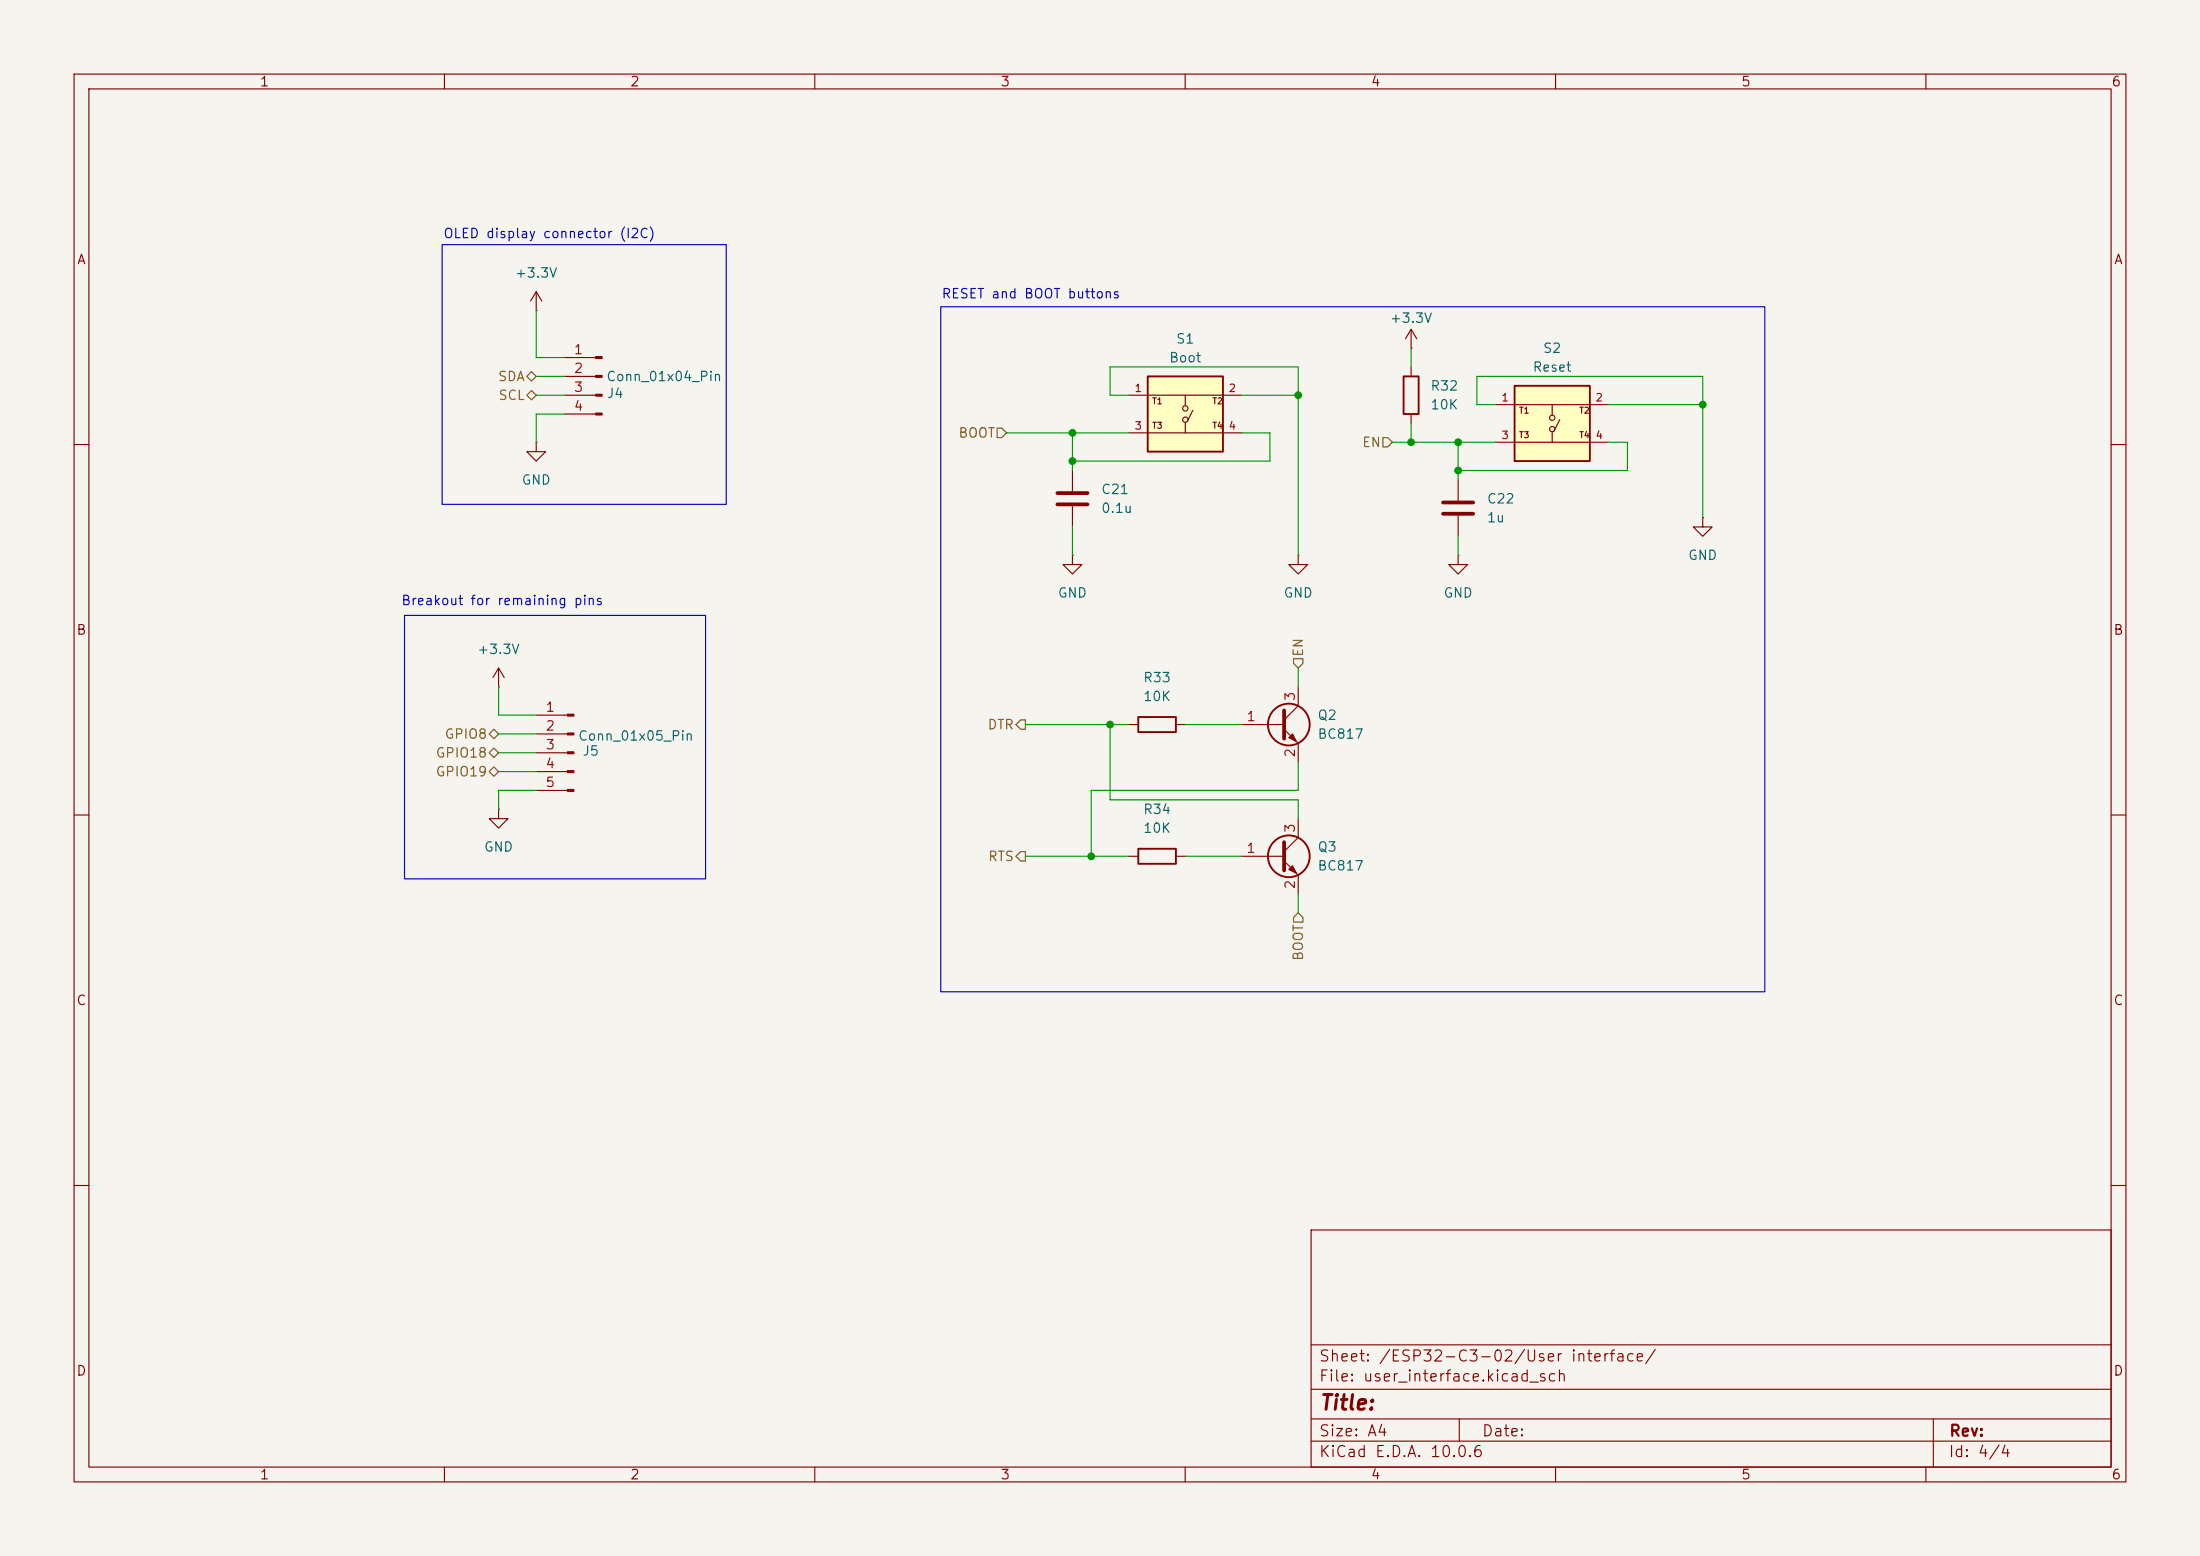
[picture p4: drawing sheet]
<svg xmlns="http://www.w3.org/2000/svg" width="297mm" height="210mm" viewBox="0 0 297 210" stroke-linecap="round" stroke-linejoin="round" font-family="sans-serif">
<path d="M0 0h297v210h-297z" fill="#f5f4ef" stroke="#f5f4ef" stroke-width=".14"/>
<g fill="none" stroke="#840000" stroke-width=".15">
<path d="M10 10h277v190h-277zM12 12h273v186h-273zM60 10v2M110 10v2M160 10v2M210 10v2M260 10v2M72.4 39.4l-.8 1.2M72.4 39.4l.8 1.2M72.4 39.4v2.5M72.4 41.9h.1M10 60h2"/>
<path d="M175.3 74.9v1.3h1.2l-1.2 1.3-1.3-1.3h1.3M175.3 74.9h.1M285 60h2M67.3 92.7h.1M67.3 90.2l-.8 1.2M67.3 90.2l.8 1.2M67.3 90.2v2.5M72.4 96.5h4.2M72.4 99.1h4.2M10 110h2M67.3 109.2v1.3h1.3l-1.3 1.3-1.3-1.3h1.3M67.3 109.2h.1"/>
<path d="M72.4 101.6h4.2M72.4 104.1h4.2M72.4 106.7h4.2M285 110h2M10 160h2M177 166h108v32h-108zM285 160h2M60 198v2M110 198v2M160 198v2M177 194.5h108M177 191.5h108"/>
<path d="M177 187.5h108M177 181.5h108M197 191.5v3M210 198v2M260 198v2M261 191.5v6.5"/>
</g>
<g fill="#840000" stroke="#840000" stroke-width=".15">
<path d="M76.6 96.4h.9v.2h-.9z"/>
<path d="M76.6 98.9h.9v.3h-.9z"/>
<path d="M76.6 101.5h.9v.2h-.9z"/>
<path d="M76.6 104h.9v.3h-.9z"/>
<path d="M76.6 106.6h.9v.2h-.9z"/>
</g>
<path d="M154.9 50.8h10.2v10.2h-10.2z" fill="#ffffc2"/>
<g fill="none" stroke="#840000" stroke-width=".15">
<path d="M152.4 53.3h15.2M152.4 58.4h15.2M160 53.3v1.4M160 57v1.4M161 55.4l-.7 1.5"/>
<circle cx="160" cy="55.1" r=".36"/>
<circle cx="160" cy="56.6" r=".36"/>
</g>
<path d="M154.9 50.8h10.2v10.2h-10.2z" fill="none" stroke="#840000" stroke-width=".25"/>
<path d="M204.5 52.1h10.1v10.1h-10.1z" fill="#ffffc2"/>
<g fill="none" stroke="#840000" stroke-width=".15">
<path d="M72.4 59.7v1.3h1.3l-1.3 1.2-1.3-1.2h1.3M72.4 59.7h.1M76.2 48.3h4.2M76.2 50.8h4.2M76.2 53.3h4.2M76.2 55.9h4.2M190.5 47h.1M190.5 44.5l-.8 1.2M190.5 44.5l.8 1.2M190.5 44.5v2.5M190.5 49.5v1.3M190.5 55.9v1.3"/>
<path d="M201.9 54.6h15.3M201.9 59.7h15.3M209.5 54.6v1.4M209.5 58.3v1.4M210.6 56.6l-.8 1.6M144.8 74.9v1.3h1.2l-1.2 1.3-1.3-1.3h1.3M144.8 74.9h.1M144.8 63.5v2.8M144.8 68.3v2.8M196.8 74.9v1.3h1.3l-1.3 1.3-1.2-1.3h1.2M196.8 74.9h.1M196.8 64.8v2.8"/>
<path d="M196.8 69.6v2.8M229.9 69.9v1.2h1.2l-1.2 1.3-1.3-1.3h1.3M229.9 69.9h.1M152.4 97.8h1.3M158.7 97.8h1.3M167.6 97.8h5.8M173.4 98.4l1.9 1.9v2.6M175.3 92.7v2.6l-1.9 1.9M152.4 115.6h1.3M158.7 115.6h1.3M167.6 115.6h5.8M173.4 116.2l1.9 1.9v2.6"/>
<path d="M175.3 110.5v2.5l-1.9 1.9"/>
<circle cx="209.5" cy="56.4" r=".36"/>
<circle cx="209.5" cy="57.9" r=".36"/>
</g>
<g fill="none" stroke="#840000" stroke-width=".25">
<path d="M189.5 50.8h2v5.1h-2zM204.5 52.1h10.1v10.1h-10.1zM153.7 96.8h5v2h-5zM153.7 114.6h5v2h-5z"/>
<circle cx="174" cy="97.8" r="2.82"/>
<circle cx="174" cy="115.6" r="2.82"/>
</g>
<g fill="#840000" stroke="#840000" stroke-width=".15">
<path d="M80.4 48.1h.9v.3h-.9z"/>
<path d="M80.4 50.7h.9v.2h-.9z"/>
<path d="M80.4 53.2h.9v.3h-.9z"/>
<path d="M80.4 55.8h.9v.2h-.9z"/>
<path d="M174 117.3l.5-.5 .5 1.1z"/>
<path d="M174 99.6l.5-.5 .5 1z"/>
</g>
<path d="M142.7 66.5h4.1M142.7 68.1h4.1M194.8 67.8h4.1M194.8 69.3h4.1M173.4 95.9v3.8M173.4 113.7v3.8" fill="none" stroke="#840000" stroke-width=".51"/>
<path d="M71.1 50.8l.7-.6 .6 .6-.6 .6zM71.1 53.3l.7-.6 .6 .6-.6 .7zM134.6 57.8h.7l.6 .6-.6 .7h-.7zM186.7 59.1h.6l.7 .6-.7 .6h-.6zM66.7 98.4l.6 .7-.6 .6-.7-.6zM137.2 97.8l.6-.6h.6v1.2h-.6zM174.6 88.9h1.3v.6l-.6 .7-.7-.7zM66 101.6l.7-.6 .6 .6-.6 .6zM66 104.1l.7-.6 .6 .6-.6 .7zM137.2 115.6l.6-.7h.6v1.3h-.6zM175.3 123.2l.6 .6v.7h-1.3v-.7z" fill="none" stroke="#725600" stroke-width=".15"/>
<g fill="none" stroke="#009600" stroke-width=".15">
<path d="M72.4 53.3h3.8M72.4 41.9v6.4h3.8M72.4 50.8h3.8M76.2 55.9h-3.8v3.8M135.9 58.4h16.5M144.8 58.4v5.1M152.4 53.3h-2.5v-3.8h25.4v25.4M167.6 53.3h7.7M167.6 58.4h3.8v3.8h-26.6M188 59.7h13.9M190.5 47v2.5M190.5 57.2v2.5"/>
<path d="M196.8 59.7v5.1M201.9 54.6h-2.5v-3.8h30.5v19.1M217.2 59.7h2.5v3.8h-22.9M217.2 54.6h12.7M144.8 71.1v3.8M196.8 72.4v2.5M67.3 92.7v3.8h5.1M67.3 99.1h5.1M138.4 97.8h14M149.9 97.8v10.2h25.4v2.5M160 97.8h7.6M175.3 90.2v2.5"/>
<path d="M67.3 104.1h5.1M67.3 101.6h5.1M72.4 106.7h-5.1v2.5M138.4 115.6h14M160 115.6h7.6M175.3 102.9v3.8h-28v8.9M175.3 120.7v2.5"/>
</g>
<path d="M59.7 33h38.3v35.1h-38.3zM127 41.4h111.3v92.5h-111.3zM54.6 83.1h40.6v35.5h-40.6z" fill="none" stroke="#0000c2" stroke-width=".15"/>
<g fill="#009600" stroke="#009600" stroke-width=".14">
<circle cx="175.3" cy="53.3" r=".46"/>
<circle cx="144.8" cy="62.2" r=".46"/>
<circle cx="144.8" cy="58.4" r=".46"/>
<circle cx="229.9" cy="54.6" r=".46"/>
<circle cx="190.5" cy="59.7" r=".46"/>
<circle cx="196.8" cy="63.5" r=".46"/>
<circle cx="196.8" cy="59.7" r=".46"/>
<circle cx="147.3" cy="115.6" r=".46"/>
<circle cx="149.9" cy="97.8" r=".46"/>
</g>
<text font-size="2" fill="#840000" x="178" y="190.8">Title:</text>
<g font-size="1.5" fill="#840000">
<text x="178" y="184.1">Sheet: /ESP32-C3-02/User interface/</text>
<text x="178" y="186.8">File: user_interface.kicad_sch</text>
<text x="178" y="197">KiCad E.D.A. 10.0.6</text>
<text x="178" y="194.2">Size: A4</text>
<text x="200" y="194.2">Date:</text>
<text x="263" y="197">Id: 4/4</text>
<text x="263" y="194.2">Rev:</text>
</g>
<g font-size="1.3" fill="#840000">
<text x="35" y="12">1</text>
<text x="85" y="12">2</text>
<text x="135" y="12">3</text>
<text x="185" y="12">4</text>
<text x="235" y="12">5</text>
<text x="285" y="12">6</text>
<text x="10.3" y="36">A</text>
<text x="285.3" y="36">A</text>
<text x="10.2" y="86">B</text>
<text x="285.2" y="86">B</text>
<text x="10.2" y="136">C</text>
<text x="285.2" y="136">C</text>
<text x="10.2" y="186">D</text>
<text x="285.2" y="186">D</text>
<text x="35" y="200">1</text>
<text x="85" y="200">2</text>
<text x="135" y="200">3</text>
<text x="185" y="200">4</text>
<text x="235" y="200">5</text>
<text x="285" y="200">6</text>
</g>
<g font-size="1.3" fill="#0000c2">
<text x="59.8" y="32.5">OLED display connector (I2C)</text>
<text x="127" y="40.6">RESET and BOOT buttons</text>
<text x="54.1" y="82">Breakout for remaining pins</text>
</g>
<g font-size="1.3" fill="#006464">
<text x="69.4" y="37.8">+3.3V</text>
<text x="158.7" y="46.7">S1</text>
<text x="187.5" y="43.9">+3.3V</text>
<text x="208.2" y="48">S2</text>
<text x="81.8" y="51.8">Conn_01x04_Pin</text>
<text x="157.7" y="49.2">Boot</text>
<text x="193" y="53">R32</text>
<text x="206.8" y="50.5">Reset</text>
<text x="81.8" y="54">J4</text>
<text x="193" y="55.6">10K</text>
<text x="70.3" y="65.7">GND</text>
<text x="148.6" y="67">C21</text>
<text x="148.6" y="69.5">0.1u</text>
<text x="200.6" y="68.3">C22</text>
<text x="200.6" y="70.8">1u</text>
<text x="227.8" y="75.9">GND</text>
<text x="142.7" y="81">GND</text>
<text x="173.2" y="81">GND</text>
<text x="194.8" y="81">GND</text>
<text x="64.3" y="88.6">+3.3V</text>
<text x="154.2" y="92.4">R33</text>
<text x="154.2" y="94.9">10K</text>
<text x="78" y="100.3">Conn_01x05_Pin</text>
<text x="177.8" y="97.5">Q2</text>
<text x="177.8" y="100">BC817</text>
<text x="78.5" y="102.3">J5</text>
<text x="154.2" y="110.2">R34</text>
<text x="154.2" y="112.7">10K</text>
<text x="65.2" y="115.3">GND</text>
<text x="177.8" y="115.3">Q3</text>
<text x="177.8" y="117.8">BC817</text>
</g>
<g font-size="1.3" fill="#725600">
<text x="67.1" y="51.8">SDA</text>
<text x="67.2" y="54.3">SCL</text>
<text x="129.3" y="59.4">BOOT</text>
<text x="183.8" y="60.7">EN</text>
<text x="176.2" y="88.7" transform="rotate(-90 176.2 88.7)">EN</text>
<text x="59.9" y="100">GPIO8</text>
<text x="133.2" y="98.8">DTR</text>
<text x="58.7" y="102.6">GPIO18</text>
<text x="58.7" y="105.1">GPIO19</text>
<text x="133.3" y="116.5">RTS</text>
<text x="176.2" y="129.8" transform="rotate(-90 176.2 129.8)">BOOT</text>
</g>
<g font-size="1.3" fill="#a90000">
<text x="77.4" y="48.1">1</text>
<text x="77.4" y="50.7">2</text>
<text x="77.4" y="53.2">3</text>
<text x="77.4" y="55.7">4</text>
<text x="175.1" y="94.7" transform="rotate(-90 175.1 94.7)">3</text>
<text x="73.6" y="96.4">1</text>
<text x="73.6" y="98.9">2</text>
<text x="73.6" y="101.5">3</text>
<text x="168.2" y="97.7">1</text>
<text x="73.6" y="104">4</text>
<text x="73.6" y="106.5">5</text>
<text x="175.1" y="102.3" transform="rotate(-90 175.1 102.3)">2</text>
<text x="175.1" y="112.5" transform="rotate(-90 175.1 112.5)">3</text>
<text x="168.2" y="115.4">1</text>
<text x="175.1" y="120.1" transform="rotate(-90 175.1 120.1)">2</text>
</g>
<g font-size="1" fill="#a90000">
<text x="153.1" y="53.2">1</text>
<text x="165.8" y="53.2">2</text>
<text x="153.1" y="58.2">3</text>
<text x="165.8" y="58.2">4</text>
<text x="202.6" y="54.4">1</text>
<text x="202.6" y="59.5">3</text>
<text x="215.3" y="54.4">2</text>
<text x="215.3" y="59.5">4</text>
</g>
<g font-size=".8" fill="#840000">
<text x="155.5" y="54.7">T1</text>
<text x="155.5" y="58.1">T3</text>
<text x="163.6" y="54.7">T2</text>
<text x="163.6" y="58.1">T4</text>
<text x="205" y="56">T1</text>
<text x="205" y="59.3">T3</text>
<text x="213.1" y="56">T2</text>
<text x="213.1" y="59.3">T4</text>
</g>
</svg>
